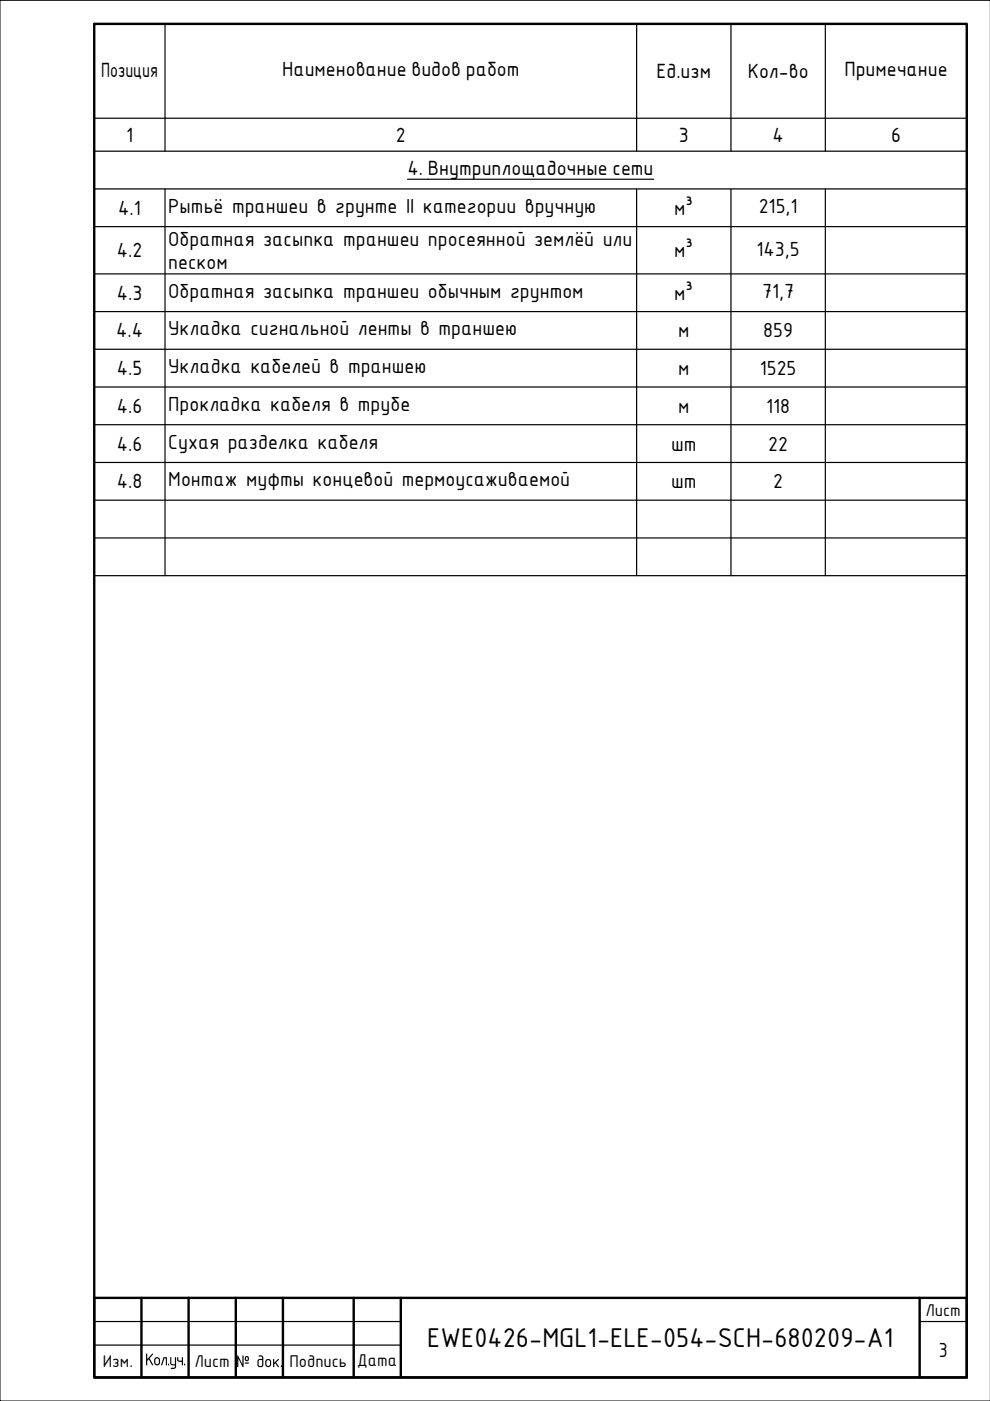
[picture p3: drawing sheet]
<svg xmlns="http://www.w3.org/2000/svg" width="210mm" height="297mm" viewBox="0 0 210 297" stroke-linecap="round" stroke-linejoin="round" font-family="sans-serif">
<g fill="none" stroke="#000" stroke-width=".25">
<path d="M20 5.1h185v117h-185zM35 5.1v27M135 5.1v27M155 5.1v27M175 5.1v27M20 25.1h185M20 32.1h185M86.4 38h52.2M20 40.1h185M20 48.1h185M20 58.1h185M35 40.1v82"/>
<path d="M135 40.1v82M155 40.1v82M175 40.1v82M20 66.1h185M20 74h185M20 82h185M20 90.1h185M20 98.1h185M20 106.1h185M20 114.1h185M20 280.2h65M20 285.2h65"/>
<path d="M195 280.2h10"/>
</g>
<path d="M20 5.1h185v286.9h-185zM20 275.2h185v16.8h-185zM30 275.2v16.8M40 275.2v16.8M50 275.2v16.8M60 275.2v16.8M75 275.2v16.8M85 275.2v16.8M195 275.2v16.8" fill="none" stroke="#000" stroke-width=".51"/>
<path d="M210 .1h-210v296.9h210" fill="none" stroke="#000" stroke-width=".21"/>
<text font-size="6.2" x="90.6" y="285.6">EWE0426-MGL1-ELE-054-SCH-680209-A1</text>
<g font-size="4.7">
<text x="35.7" y="45.1">Рытьё траншеи в грунте II категории вручную</text>
<text x="143" y="45.6">м³</text>
<text x="160.9" y="45.3">215,1</text>
<text x="35.7" y="52.1">Обратная засыпка траншеи просеянной землёй или</text>
<text x="35.7" y="57.1">песком</text>
<text x="143" y="54.6">м³</text>
<text x="160.4" y="54.3">143,5</text>
<text x="35.7" y="63.1">Обратная засыпка траншеи обычным грунтом</text>
<text x="143" y="63.5">м³</text>
<text x="161.6" y="63.3">71,7</text>
<text x="35.7" y="71.1">Укладка сигнальной ленты в траншею</text>
<text x="143.8" y="71.6">м</text>
<text x="161.8" y="71.6">859</text>
<text x="35.7" y="79.1">Укладка кабелей в траншею</text>
<text x="143.8" y="79.6">м</text>
<text x="161.1" y="79.6">1525</text>
<text x="35.7" y="87.1">Прокладка кабеля в трубе</text>
<text x="143.8" y="87.6">м</text>
<text x="162.4" y="87.6">118</text>
<text x="35.7" y="95.1">Сухая разделка кабеля</text>
<text x="142.3" y="95.6">шт</text>
<text x="162.9" y="95.6">22</text>
<text x="35.7" y="103.1">Монтаж муфты концевой термоусаживаемой</text>
<text x="142.3" y="103.6">шт</text>
<text x="163.9" y="103.6">2</text>
<text x="199" y="287.6">3</text>
</g>
<g font-size="4.2">
<text x="21.4" y="16.3">Позиция</text>
<text x="59.8" y="16.1">Наименование видов работ</text>
<text x="139.2" y="16.6">Ед.изм</text>
<text x="158.5" y="16.6">Кол-во</text>
<text x="179" y="16.1">Примечание</text>
<text x="26.7" y="30.1">1</text>
<text x="83.9" y="30.1">2</text>
<text x="143.9" y="30.1">3</text>
<text x="163.8" y="30.1">4</text>
<text x="188.9" y="30.1">6</text>
<text x="86.4" y="37.1">4. Внутриплощадочные сети</text>
<text x="25.1" y="45.6">4.1</text>
<text x="24.8" y="54.6">4.2</text>
<text x="24.8" y="63.5">4.3</text>
<text x="24.6" y="71.6">4.4</text>
<text x="24.8" y="79.6">4.5</text>
<text x="24.8" y="87.6">4.6</text>
<text x="24.8" y="95.6">4.6</text>
<text x="24.8" y="103.6">4.8</text>
</g>
<g font-size="3.9">
<text x="196.2" y="278.9">Лист</text>
<text x="21.8" y="289.9">Изм.</text>
<text x="30.7" y="289.5">Кол.уч.</text>
<text x="41.2" y="289.9">Лист</text>
<text x="50" y="289.9">№ док .</text>
<text x="61.4" y="289.9">Подпись</text>
<text x="75.7" y="289.7">Дата</text>
</g>
</svg>
